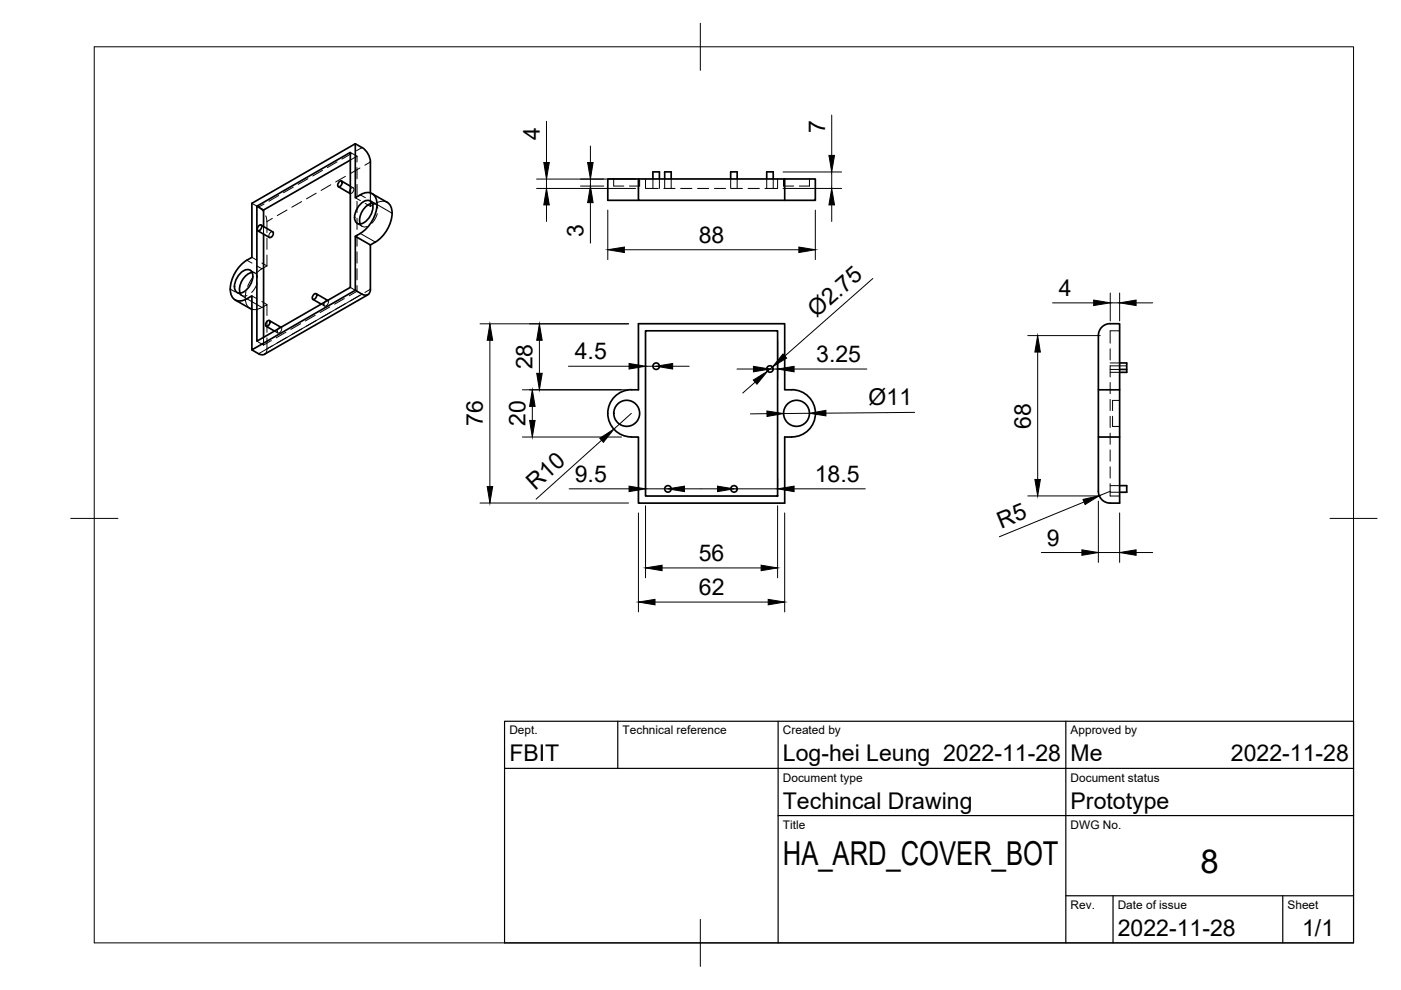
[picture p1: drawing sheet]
<svg xmlns="http://www.w3.org/2000/svg" width="297mm" height="210mm" viewBox="0 0 297 210" stroke-linecap="round" stroke-linejoin="round" font-family="sans-serif">
<!-- layer: Visible -->
<g fill="none" stroke="#000" stroke-width=".36">
<path d="M71.7 39.6l2.6 1.4M71.9 38.6l.4-.3a.7 .7 0 0 1 .1 .9 .7 .7 0 0 1-.7 .3l-.1-.5zM72.4 38.4l1.9 1.1M74.3 33.9l-18.4 10.6M75.3 30.5a4.4 4.4 0 0 1 3.2 3.8v6.6M135.4 37.9v4.6h31M138.4 37.9v-1.5h1.4v1.5M140.9 37.9v-1.5h1.4v1.5M154.9 37.9v-1.5h1.4v1.5M162.6 37.9v-1.5h1.3v1.5M166.4 37.9v4.6M166.4 37.9h-37.5v4.6h6.5"/>
<path d="M166.4 37.9h6.5v4.6h-6.5M50.8 58.1a1.66 1.66 0 0 1 2.5-.5 3.5 3.5 0 0 1-2.6 4.6 1.67 1.67 0 0 1-.8-2.5zM53.4 57.8a3.7 3.7 0 0 0-2.5 4.4M54.5 43.7l19.8-11.4v28.6l-19.8 11.4zM54.5 43.7l1.4 .8M54.7 48.9l2.4 1.4a.8 .8 0 0 0 .7-1.2M54.8 47.9l.5-.2a.7 .7 0 0 1 .1 .8 .7 .7 0 0 1-.8 .3v-.5zM55.4 47.7l2.4 1.5M55.9 44.5v3.5M55.9 49.6v21.9M76.3 43.5a1.66 1.66 0 0 1 2.5-.6 3.5 3.5 0 0 1-2.7 4.6 1.67 1.67 0 0 1-.7-2.5zM76.4 49.5l-1.1 .6"/>
<path d="M76.4 49.5a7.5 7.5 0 0 0 3.5-6.9 2.07 2.07 0 0 0-1.4-1.7 2.07 2.07 0 0 0-2.1 .4l-1.1 .6v-11.4l-21.9 12.6v11.5a7.7 7.7 0 0 0-4.5 7.5 2.07 2.07 0 0 0 1.3 1.7 2.07 2.07 0 0 0 2.2-.5l1-.6v11.5l21.9-12.7M78.9 41.1l3.2 1.8a2.88 2.88 0 0 1 1 3.1 7.9 7.9 0 0 1-3.5 5.3M78.9 43.1a3.7 3.7 0 0 0-2.5 4.4M79.6 51.3l-1.1 .6M49.8 63.6l3.6 2M56.4 69.2l1.8 1M56.6 68.2l.4-.3a.7 .7 0 0 1 .1 .9 .7 .7 0 0 1-.7 .3l-.1-.5zM57.1 68l2.5 1.4M66.3 63.5l1.8 1M66.5 62.5l.4-.3a.7 .7 0 0 1 .1 .9 .7 .7 0 0 1-.7 .3l-.1-.5zM67 62.3l2.5 1.4M76.8 62.4a1.08 1.08 0 0 0 1.2 .1 1.08 1.08 0 0 0 .5-1.2v-9.4l-3.2-1.8v11.4l1.5 .9"/>
<path d="M78 62.5l-21.9 12.6a1.25 1.25 0 0 1-1.3-.1l-1.4-.8M136.9 70.1h28v35.1h-28zM233.8 69.2a4.3 4.3 0 0 1 3.6-.6v38.1a4 4 0 0 1-4-1l-.5-1v-.5v-33.1a2.5 2.5 0 0 1 .9-1.9zM237.4 77h1.5v1.9h-1.5M237.4 78.3h1.5M133.9 82.6h1.5v-14h31v14a5.5 5.5 0 0 1 5.8 2.5 5 5 0 0 1-4.3 7.5l-1.5 .1v14h-31v-14h-1.5M133.9 82.6a5 5 0 0 0-5 5 5 5 0 0 0 5 5M232.9 92.7h4.5M232.9 82.6h4.5M237.4 103h1.5v1.4h-1.5"/>
<circle cx="139.1" cy="77.6" r=".69"/>
<circle cx="163.2" cy="78.2" r=".69"/>
<circle cx="132.9" cy="87.6" r="2.75"/>
<circle cx="168.9" cy="87.6" r="2.75"/>
<circle cx="141.6" cy="103.7" r=".69"/>
<circle cx="155.6" cy="103.7" r=".69"/>
</g>
<!-- layer: Hidden -->
<g fill="none" stroke="#000" stroke-width=".21">
<path d="M74.3 32.3l1.4 .8M74.3 39.5l.6 .3M75.7 33.1v1.2M75.7 35.5v2.4M75.7 39.1v2.4M75.7 33.1l-1.4 .8M130.1 37.9v1.5h2.2M135.6 37.9v1.5h-2.1M136.9 37.9v2.1h2.7M138.4 37.9v2.1M139.8 37.9v2.1M140.7 40h2.4"/>
<path d="M140.9 37.9v2.1M142.3 37.9v2.1M144.3 40h2.4M147.9 40h2.4M151.5 40h2.3M154.9 37.9v2.1M155 40h2.4M156.3 37.9v2.1M158.6 40h2.4M162.6 37.9v2.1M163.9 37.9v2.1M164.9 37.9v2.1h-2.7"/>
<path d="M166.1 37.9v1.5h2.2M171.6 37.9v1.5h-2.1M53 57.3l1.1 .6M53.4 43.1a5.5 5.5 0 0 1 2.3 1.6M53.4 54.6l1.1 .6M53.4 57.8a1.05 1.05 0 0 1 1.2 1M53.7 58.6l-1.2 2.1M54.5 60l-.3 .9-.8 1.1M55.5 55.8l1.1 .6M55.9 48v1.6M56.3 45.8l.3 1.2v2.3M56.6 54.1v2.3l-2.1 1.4"/>
<path d="M56.6 50.5v2.4M57.8 49.2a.8 .8 0 0 0-.7 1.1M74.2 41a.75 .75 0 0 1 0-.8 .75 .75 0 0 1 .8-.3v.2l-.1 .5-.6 .4M75.3 41.9l1.1 .6M75.7 42.7v2.4M75.7 46.2v2.4M75.7 49.8v2.4M75.7 53.4v2.4M75.7 57v2.3M75.7 47.4l1.1 .6M76.4 47.5l.6 .6 .8-.1M77.4 43.1l1.1 .7"/>
<path d="M78.5 42.6l1 .6M78.5 40.9v2.9M78.9 43.1l.8 .2 .4 .8M80 45.3l-.3 .9-.9 1.1M82.1 42.9l-.6-.2-1.1 .1-1.9 1M50.3 62.1l1 .6M50.9 62.2l.2 .2a1.05 1.05 0 0 0 1.3 .3M52.2 61.8a3.2 3.2 0 0 0 .8 3.6M53.4 65.6h1.2l2-1v2.3M53.4 62.7l1.1 .6M54.5 72.3l1.4 .9M55.5 63.9l1.1 .7"/>
<path d="M55.9 71.5v1.7M56.6 71.6v2.7l-.2 .5-.3 .3M56.6 68.1v2.4M57.5 72.2l-1.6 1M58.2 70.2l.7 .4M59 69.6a.41 .41 0 0 1 .7-.1 .41 .41 0 0 1-.1 .6v.1a.45 .45 0 0 1-.7 .4 .45 .45 0 0 1 0-.8zM59.6 69.4h.1M60.6 70.4l-2 1.2M63.7 68.6l-2 1.2M66.8 66.9l-2.1 1.1M68.1 64.5l.7 .4M68.9 63.9a.41 .41 0 0 1 .7-.1 .41 .41 0 0 1-.1 .6v.1a.45 .45 0 0 1-.7 .4 .45 .45 0 0 1 0-.8z"/>
<path d="M69.5 63.7h.1M69.9 65.1l-2 1.2M73 63.3l-2 1.2M74.3 60.9l1.4 .9M75.7 60.6v1.2M75.7 61.8l-1.7 .9M235.4 73.9v2.4M235.4 77h2M235.4 78.3h2M235.4 78.9h2M237.4 70.1h-2v2.7M238.9 77.6l-3.5-.1v2.4"/>
<path d="M235.4 81.1v2.4M235.4 84.7v2.4M235.4 88.3v2.3M235.4 91.8v2.4M235.4 95.4v2.4M235.4 99v2.4M235.9 88.3v2.1h1.5M237.4 84.9h-1.5v2.2M235.4 102.5v2.7h2M235.4 103h2M235.4 104.4h2"/>
</g>
<!-- layer: Visible Narrow -->
<path d="M76.4 49.5l3.2 1.8M79.9 43.4l3.2 1.8M52.3 63.3l1.1 .7M76.8 62.4l-22 12.6" fill="none" stroke="#000" stroke-width=".21"/>
<!-- layer: Hidden Narrow -->
<g fill="none" stroke="#000" stroke-width=".21">
<path d="M62.2 39.7l-2.1 1.2M65.3 37.9l-2.1 1.2M68.4 36.1l-2.1 1.2M70.1 39.2l-2 1.2M71.5 34.3l-2.1 1.2M73.2 37.4l-2 1.2M74.6 32.5l-2.1 1.2M76.3 35.6l-2 1.2M76.8 31.3l-1.2 .7M78.5 34.3l-1.1 .7M52.3 55.2l1.1 .6M54.5 56.4l1 .6"/>
<path d="M56 43.3l-1.2 .6M57.7 46.3l-1.1 .7M59.1 41.5l-2.1 1.2M60.9 44.5l-2.1 1.2M63.9 42.7l-2 1.2M67 41l-2 1.2M76.4 41.3l1.1 .6M78.5 42.5l1.1 .7M48.8 61.3l1.1 .6M50.9 62.5l1.1 .6M53.4 64l2.1 1.2M57.7 73.3l-1.1 .7"/>
<path d="M60.9 71.5l-2.1 1.2M63.9 69.7l-2 1.2M67 68l-2 1.1M70.1 66.2l-2 1.2M73.2 64.4l-2 1.2M76.3 62.6l-2 1.2M78.5 61.3l-1.1 .7"/>
</g>
<!-- layer: BORDER -->
<path d="M20 9.9h267v190h-267zM148.5 4.9v10M15 109.9h10M282 109.9h10M148.5 194.9v10" fill="none" stroke="#000" stroke-width=".21"/>
<!-- layer: TITLEBLOCK -->
<path d="M107 152.9h180v47h-180zM131 152.9v10M165 152.9v47M226 152.9v47M107 162.9h180M165 172.9h122M226 189.9h61M236 189.9v10M272 189.9v10" fill="none" stroke="#000" stroke-width=".25"/>
<!-- layer: FD_Dimensions -->
<g fill="none" stroke="#000" stroke-width=".21">
<path d="M113.8 38h21M113.8 40h21M115.9 25.7v8.8M115.9 38v2M123.1 39.4h4.9M125.2 31v3.5M125.2 38v1.4M166 40h12.4M166 36.5h12.4M176.3 24.4v8.5M176.3 36.5v3.5M115.9 43.4v3.6"/>
<path d="M125.2 43v8.6M128.9 44.5v10.5M132.4 53h37M172.9 44.5v10.5M176.3 43.4v3.6M185.1 59l-18.7 16.5M101.8 68.7h31.5M103.9 72.2v31M114.4 72.2v7M120.5 77.7h12.9M136.9 72.3v7.4M136.9 77.7h2.2"/>
<path d="M142.6 77.7h3.5M156.3 78.2h3.4M163.2 78.2h1.7M163.8 77.8l-1.1 .9M164.9 72.3v8.1M168.4 78.2h15.4M217.9 71.2h15.4M220 74.6v27.1M223.2 64.2h8.7M235.4 62.1v5.9M235.4 64.2h2M237.4 62.1v5.9"/>
<path d="M240.9 64.2h3.5M110.8 82.6h22.5M110.8 92.7h21M112.9 86.2v2.9M127.6 93.3l-13.9 12.5M133.9 87.6l-3.7 3.4M160.1 81l-2.6 2.3M162.6 87.7h-3.5M171.6 87.6l-5.5 .1M193.9 87.4l-18.8 .2M101.8 106.7h31.5M120.7 103.6h12.7"/>
<path d="M135.4 108.7v21M136.9 101.6v1.5M136.9 107.2v15.3M136.9 103.6h4.7M145.1 103.6h7M155.6 103.6h9.3M164.9 101.6v1.5M164.9 107.2v15.3M166.4 108.7v21M168.4 103.6h15.1M217.9 105.1h15.4M220.8 117.2h8.6"/>
<path d="M229.8 106.4l-17.9 7.4M232.9 106.2v13M232.9 117.2h4.5M235.4 104.2l-2.3 .9M237.4 108.7v10.5M240.9 117.2h3.5M138.9 127.6h24M140.4 120.4h21"/>
</g>
<g fill="#000" stroke="#000" stroke-width=".21">
<path d="M115.3 34.5h1.2l-.6 3.5zM124.6 34.5h1.2l-.6 3.5zM175.7 32.9h1.2l-.6 3.6zM115.9 40l.6 3.4h-1.2zM125.2 39.4l.6 3.6h-1.2zM128.9 53l3.5-.6v1.1zM169.4 52.4l3.5 .6-3.5 .5zM176.3 40l.6 3.4h-1.2zM103.9 68.7l.6 3.5h-1.2zM113.8 79.2h1.2l-.6 3.4zM114.4 68.7l.6 3.5h-1.2zM133.4 77.1l3.5 .6-3.5 .5z"/>
<path d="M139.1 77.7l3.5-.6v1.1zM159.7 77.7l3.5 .5-3.5 .6zM166 75l.8 .9-3 1.9zM164.9 78.2l3.5-.5v1.1zM220 71.2l.6 3.4h-1.2zM231.9 63.6l3.5 .6-3.5 .6zM237.4 64.2l3.5-.6v1.2zM112.9 82.6l.6 3.6h-1.2zM112.3 89.1h1.2l-.6 3.6zM127.2 92.9l3-1.9-2.3 2.8zM159.7 80.6l3-1.9-2.2 2.8zM162.6 87.1l3.5 .6-3.5 .6z"/>
<path d="M171.6 87.6l3.5-.6v1.2zM103.3 103.2h1.2l-.6 3.5zM133.4 103.1l3.5 .5-3.5 .6zM136.9 120.4l3.5-.6v1.2zM141.6 103.6l3.5-.5v1.1zM152.1 103.1l3.5 .5-3.5 .6zM161.4 119.8l3.5 .6-3.5 .6zM164.9 103.6l3.5-.5v1.1zM219.4 101.7h1.2l-.6 3.4zM229.4 116.6l3.5 .6-3.5 .5zM229.6 105.9l3.5-.8-3 1.9zM237.4 117.2l3.5-.6v1.1z"/>
<path d="M135.4 127.6l3.5-.5v1.1zM162.9 127.1l3.5 .5-3.5 .6z"/>
</g>
<g font-size="7">
<text x="166" y="183.4">HA_ARD_COVER_BOT</text>
<text x="254.5" y="185.2">8</text>
</g>
<g font-size="4.9">
<text x="114.5" y="29.6" transform="rotate(-90 114.5 29.6)">4</text>
<text x="174.9" y="28.3" transform="rotate(-90 174.9 28.3)">7</text>
<text x="123.7" y="50.3" transform="rotate(-90 123.7 50.3)">3</text>
<text x="148.2" y="51.5">88</text>
<text x="224.5" y="62.8">4</text>
<text x="173.1" y="67.5" transform="rotate(-41 173.1 67.5)">Ø2.75</text>
<text x="121.9" y="76.2">4.5</text>
<text x="173.1" y="76.8">3.25</text>
<text x="112.9" y="78.3" transform="rotate(-90 112.9 78.3)">28</text>
<text x="184.2" y="86" transform="rotate(-1 184.2 86)">Ø11</text>
<text x="102.4" y="90.4" transform="rotate(-90 102.4 90.4)">76</text>
<text x="111.4" y="90.3" transform="rotate(-90 111.4 90.3)">20</text>
<text x="218.5" y="90.9" transform="rotate(-90 218.5 90.9)">68</text>
<text x="113.5" y="104.1" transform="rotate(-42 113.5 104.1)">R10</text>
<text x="121.9" y="102.2">9.5</text>
<text x="172.7" y="102.2">18.5</text>
<text x="212.3" y="112.1" transform="rotate(-22 212.3 112.1)">R5</text>
<text x="148.2" y="118.9">56</text>
<text x="222" y="115.7">9</text>
<text x="148.2" y="126.2">62</text>
<text x="108" y="161.4">FBIT</text>
<text x="166" y="161.4">Log-hei Leung 2022-11-28</text>
<text x="227" y="161.4">Me</text>
<text x="261" y="161.4">2022-11-28</text>
<text x="166" y="171.4">Techincal Drawing</text>
<text x="227" y="171.4">Prototype</text>
<text x="237" y="198.4">2022-11-28</text>
<text x="276.1" y="198.6">1/1</text>
</g>
<g font-size="2.5">
<text x="108" y="155.7">Dept.</text>
<text x="132" y="155.7">Technical reference</text>
<text x="166" y="155.7">Created by</text>
<text x="227" y="155.7">Approved by</text>
<text x="166" y="165.7">Document type</text>
<text x="227" y="165.7">Document status</text>
<text x="166" y="175.7">Title</text>
<text x="227" y="175.7">DWG No.</text>
<text x="227" y="192.7">Rev.</text>
<text x="237" y="192.7">Date of issue</text>
<text x="273" y="192.7">Sheet</text>
</g>
</svg>
